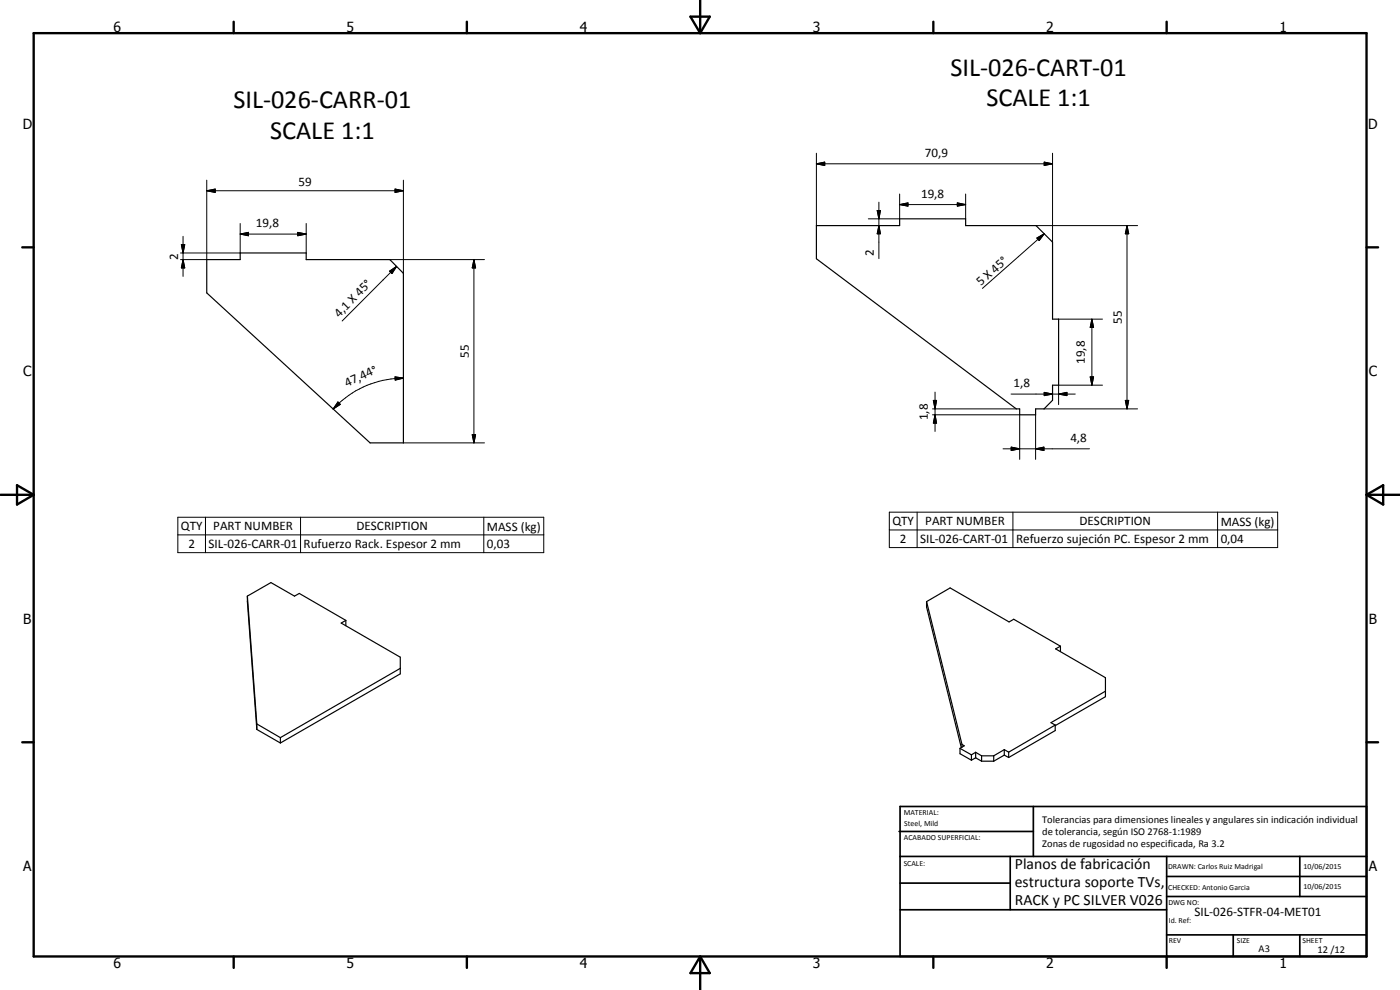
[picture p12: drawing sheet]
<svg xmlns="http://www.w3.org/2000/svg" width="420mm" height="297mm" viewBox="0 0 420 297" stroke-linecap="round" stroke-linejoin="round" font-family="sans-serif">
<g fill="none" stroke="#000" stroke-width=".35">
<path d="M62 77.9h10.1v-2h19.8v2h25.1l4.1 4.1v50.9h-10l-49.1-45zM245 67.7h25v-2h19.8v2h21.1l5 4.9v23.2h1.8v19.8h-1.8v4.5l-2.6 2.6h-2.5v1.8h-4.8v-1.8h-1l-60-45.1zM74.2 178.9l2.9 40M74.2 178.9l7.1-4.1 7.1 4.1 1.4-.8 14 8M74.2 178.9l2.9 38.3M103.8 186.1l-1.4 .8 17.7 10.3v5l-36 20.7M103.8 186.1v1.6M278.1 180.5v1.6l10.4 42.2M278.1 180.5l7-4.1 17.7 10.2 1.4-.8 14.1 8.1M278.1 180.5l10.6 42.9M318.3 193.9l-1.5 .8 15 8.6v5.7l-15.1 8.7M318.3 193.9v1.6"/>
<path d="M77.1 218.9l7 4M77.1 217.2l7 4.1M77.1 217.2v1.7M120.1 200.5l-36 20.8M316.7 217.6v1.6l-14 8.1M316.7 217.6l-14 8.1M331.8 207.4l-16.4 9.4 1.3 .8M84.1 221.3v1.6M288.1 224.5v1.6l3.4 2M288.1 224.5l3.4 2M288.7 223.4l.7 .4-1.3 .7M288.7 223.4v.8"/>
<path d="M291.5 226.5v1.6M292.8 227.4l1.8 1M292.8 227.4l-1.3 .7M292.8 225.7l-1.3 .8M292.8 225.7l1.8 1.1M292.8 225.7v1.7M294.6 226.8h3.6M294.6 226.8v1.6M294.6 228.4h3.6M298.2 226.8v1.6M301.4 226.6l1.3 .7M301.4 226.6l-3.2 1.8"/>
<path d="M301.4 224.9l-3.2 1.9M301.4 224.9l1.3 .8M301.4 224.9v1.7M302.7 225.7v1.6"/>
</g>
<g fill="none" stroke="#000" stroke-width=".71">
<path d="M10.1 9.9h400v277.1h-400zM70.1 6.5v3.4M140.1 6.5v3.4M207.2 5h5.8l-2.9 4.9zM210.1 0v9.9M280.1 6.5v3.4M350.1 6.5v3.4M6.7 74.2h3.4M410.1 74.2h3.5M.1 148.5h10M5.1 145.6l5 2.9-5 2.9zM410.1 148.5h10"/>
<path d="M410.1 148.5l5-2.9v5.8zM6.7 222.7h3.4M410.1 222.7h3.5M70.1 287v3.4M140.1 287v3.4M210.1 287v10M210.1 287l2.9 5h-5.8zM280.1 287v3.4M350.1 287v3.4"/>
</g>
<g fill="none" stroke="#000" stroke-width=".51">
<path d="M269.8 249.5h40.3M270.1 242h140v45h-140zM270.1 257h140M303.2 257v16M310.1 242v15M350.1 257v30M390.1 257v12M270.1 265h33.1M270.1 273h80M350.1 269h60M350.1 263h60M350.1 280.5h60"/>
<path d="M370.1 280.5v6.5M390.1 280.5v6.5"/>
</g>
<g fill="none" stroke="#000" stroke-width=".3">
<path d="M62 57.2l2.6-.5v1zM62 57.2h59.1M62 54.1v23.8h-7.8M118.6 56.7l2.5 .5-2.5 .5zM121.1 54.1v27.9M245 49.1l2.5-.5v1.1zM245 49.1h70.9M245 46v21.7M270 58.2v7.5h-9.4M289.8 58.2v7.5M313.4 48.6l2.5 .5-2.5 .6zM315.9 46v26.6"/>
<path d="M54.4 73.4h1l-.5 2.5zM54.9 77.9l.5 2.5h-1zM54.9 70.9v12M72.1 70.2l2.5-.5v1zM72.1 70.2h19.8M72.1 67.1v8.8h-17.9M89.4 69.7l2.5 .5-2.5 .5zM91.9 67.1v8.8M117 77.9h28.4M119 79.9l-16.3 16.4M142.2 77.9l.5 2.5h-1zM142.2 77.9v55"/>
<path d="M263.3 63.2h.9l-.4 2.5zM263.8 67.7l.4 2.4h-.9zM263.8 60.7v16.9M270 61.4l2.5-.5v.9zM270 61.4h19.8M287.3 60.9l2.5 .5-2.5 .4zM310.9 67.7h30.5M311.2 71.4l2.2-1.3-1.5 2.1zM313.4 70.1l-18.6 16.4M338.2 67.7l.5 2.4h-1zM338.2 67.7v55M116.9 81.4l2.1-1.5-1.4 2.2z"/>
<path d="M317.7 95.8h13.2M327.7 95.8l.5 2.5h-1zM327.7 95.8v19.8M118.6 113.1l2.5 .4-2.5 .5zM121.1 113.5a28.6 28.6 0 0 0-21.1 9.2M280.6 117.6v11.9M303.4 118.2h19.3M313.4 117.7l2.5 .5-2.5 .5zM317.7 118.2l2.5-.5v1zM327.2 113.1h1l-.5 2.5zM330.9 115.6h-13.2v5.8M101.4 120.6l.7 .7-2.1 1.4z"/>
<path d="M121.1 132.9h24.3M141.7 130.4h1l-.5 2.5zM279.9 124.5h26.1v13.3M279.9 122.7h25.1M280.1 120.1h1l-.5 2.6zM280.6 124.5l.5 2.5h-1zM301 134.7h26M303.5 134.2l2.5 .5-2.5 .5zM310.8 134.7l2.5-.5v1zM310.8 124.5v13.3M313.3 122.7h28.1M337.7 120.1h1l-.5 2.6z"/>
<path d="M53.4 155.2h109.8v10.6h-109.8zM61.7 155.2v10.6M90.2 155.2v10.6M145.2 155.2v10.6M266.9 153.7h116.5v10.6h-116.5zM266.9 159h116.5M275.2 153.7v10.6M304 153.7v10.6M365.4 153.7v10.6M53.4 160.5h109.8"/>
</g>
<g fill="#000">
<path d="M62 57.2l2.6-.5v1zM118.6 56.7l2.5 .5-2.5 .5zM245 49.1l2.5-.5v1.1zM313.4 48.6l2.5 .5-2.5 .6zM54.4 73.4h1l-.5 2.5zM72.1 70.2l2.5-.5v1zM89.4 69.7l2.5 .5-2.5 .5zM263.3 63.2h.9l-.4 2.5zM263.8 67.7l.4 2.4h-.9zM270 61.4l2.5-.5v.9zM287.3 60.9l2.5 .5-2.5 .4zM311.2 71.4l2.2-1.3-1.5 2.1z"/>
<path d="M338.2 67.7l.5 2.4h-1zM54.9 77.9l.5 2.5h-1zM116.9 81.4l2.1-1.5-1.4 2.2zM142.2 77.9l.5 2.5h-1zM327.7 95.8l.5 2.5h-1zM118.6 113.1l2.5 .4-2.5 .5zM313.4 117.7l2.5 .5-2.5 .5zM317.7 118.2l2.5-.5v1zM327.2 113.1h1l-.5 2.5zM101.4 120.6l.7 .7-2.1 1.4zM141.7 130.4h1l-.5 2.5zM280.1 120.1h1l-.5 2.6z"/>
<path d="M280.6 124.5l.5 2.5h-1zM303.5 134.2l2.5 .5-2.5 .5zM310.8 134.7l2.5-.5v1zM337.7 120.1h1l-.5 2.6z"/>
</g>
<g font-size="7.9">
<text x="285.2" y="22.8">SIL-026-CART-01</text>
<text x="70" y="32.6">SIL-026-CARR-01</text>
<text x="296" y="31.8">SCALE 1:1</text>
<text x="81.1" y="41.6">SCALE 1:1</text>
</g>
<g font-size="4.7">
<text x="304.6" y="260.8">Planos de fabricación</text>
<text x="304.6" y="266.2">estructura soporte TVs,</text>
<text x="304.6" y="271.6">RACK y PC SILVER V026</text>
</g>
<g font-size="4.2">
<text x="34" y="9.6">6</text>
<text x="104" y="9.6">5</text>
<text x="174" y="9.6">4</text>
<text x="244" y="9.6">3</text>
<text x="314" y="9.6">2</text>
<text x="384" y="9.6">1</text>
<text x="6.8" y="38.7">D</text>
<text x="410.6" y="38.7">D</text>
<text x="7" y="112.9">C</text>
<text x="410.8" y="112.9">C</text>
<text x="7" y="187.1">B</text>
<text x="410.8" y="187.1">B</text>
<text x="7" y="261.4">A</text>
<text x="410.8" y="261.4">A</text>
<text x="34" y="290.4">6</text>
<text x="104" y="290.4">5</text>
<text x="174" y="290.4">4</text>
<text x="244" y="290.4">3</text>
<text x="314" y="290.4">2</text>
<text x="384" y="290.4">1</text>
</g>
<g font-size="3.9">
<text x="277.6" y="47.1">70,9</text>
<text x="89.6" y="55.7">59</text>
<text x="276.4" y="59.3">19,8</text>
<text x="76.8" y="68.2">19,8</text>
<text x="53.5" y="77.9" transform="rotate(-90 53.5 77.9)">2</text>
<text x="262.2" y="76.9" transform="rotate(-90 262.2 76.9)">2</text>
<text x="294.3" y="85.9" transform="rotate(-41 294.3 85.9)">5 X 45°</text>
<text x="101.8" y="95.4" transform="rotate(-45 101.8 95.4)">4,1 X 45°</text>
<text x="336.7" y="97.2" transform="rotate(-90 336.7 97.2)">55</text>
<text x="140.7" y="107.4" transform="rotate(-90 140.7 107.4)">55</text>
<text x="325.6" y="109.2" transform="rotate(-90 325.6 109.2)">19,8</text>
<text x="104" y="116.1" transform="rotate(-24 104 116.1)">47,44°</text>
<text x="304.2" y="116.2">1,8</text>
<text x="278.5" y="126.1" transform="rotate(-90 278.5 126.1)">1,8</text>
<text x="321.3" y="132.6">4,8</text>
<text x="54.3" y="159.1">QTY</text>
<text x="64" y="159.1">PART NUMBER</text>
<text x="107" y="159.1">DESCRIPTION</text>
<text x="146.1" y="159.2">MASS (kg)</text>
<text x="267.8" y="157.6">QTY</text>
<text x="277.7" y="157.6">PART NUMBER</text>
<text x="324" y="157.6">DESCRIPTION</text>
<text x="366.3" y="157.7">MASS (kg)</text>
<text x="56.6" y="164.4">2</text>
<text x="62.6" y="164.4">SIL-026-CARR-01</text>
<text x="91.1" y="164.5">Rufuerzo Rack. Espesor 2 mm</text>
<text x="146.1" y="164.4">0,03</text>
<text x="270.1" y="162.9">2</text>
<text x="276.1" y="162.9">SIL-026-CART-01</text>
<text x="304.9" y="163">Refuerzo sujeción PC. Espesor 2 mm</text>
<text x="366.3" y="162.9">0,04</text>
<text x="358.5" y="275">SIL-026-STFR-04-MET01</text>
</g>
<g font-size="3.1">
<text x="312.7" y="246.8">Tolerancias para dimensiones lineales y angulares sin indicación individual</text>
<text x="312.7" y="250.4">de tolerancia, según ISO 2768-1:1989</text>
<text x="312.7" y="254">Zonas de rugosidad no especificada, Ra 3.2</text>
<text x="377.7" y="285.6">A3</text>
<text x="395.4" y="285.9">12 /12</text>
</g>
<g font-size="2.4">
<text x="271.2" y="244.4">MATERIAL:</text>
<text x="271.3" y="252">ACABADO SUPERFICIAL:</text>
<text x="271.4" y="247.9">Steel, Mild</text>
<text x="271.2" y="259.7">SCALE:</text>
<text x="350.6" y="260.8">DRAWN: Carlos Ruiz Madrigal</text>
<text x="391.2" y="260.6">10/06/2015</text>
<text x="350.6" y="267">CHECKED: Antonio Garcia</text>
<text x="391.2" y="266.7">10/06/2015</text>
<text x="350.6" y="271.4">DWG NO:</text>
<text x="350.8" y="276.9">Id. Ref:</text>
<text x="350.8" y="282.8">REV</text>
<text x="371.2" y="282.9">SIZE</text>
<text x="390.9" y="282.9">SHEET</text>
</g>
</svg>
